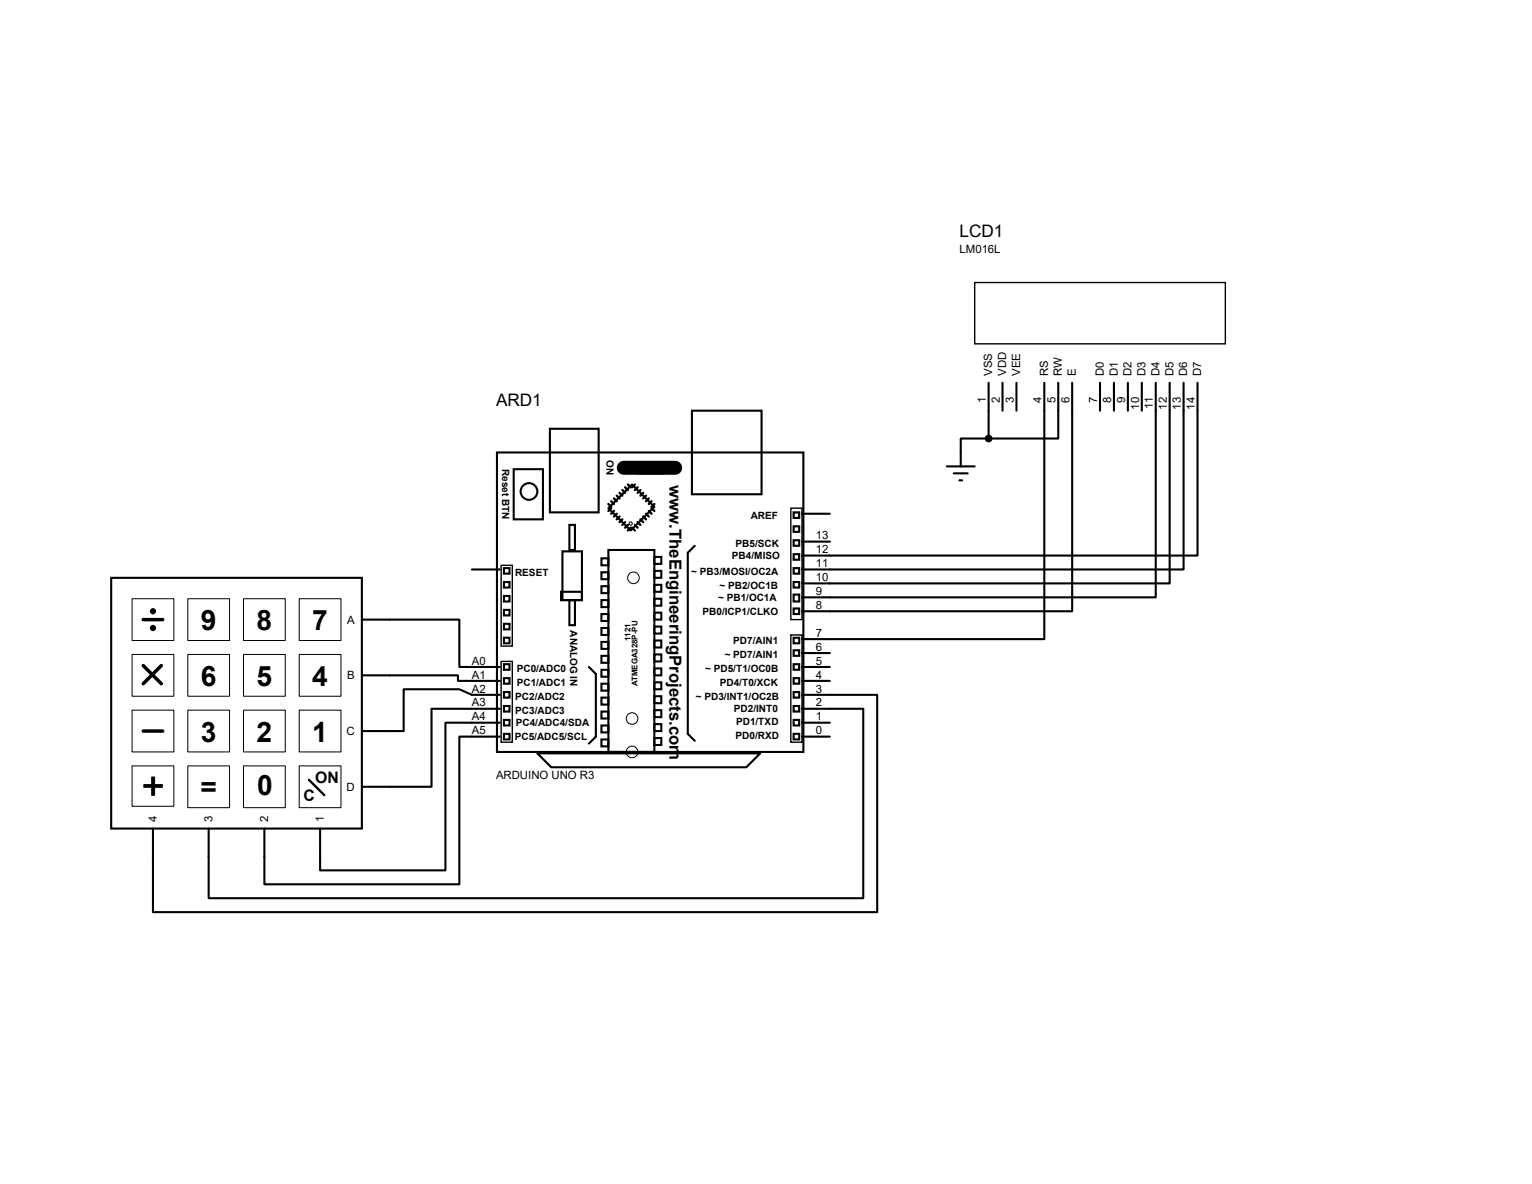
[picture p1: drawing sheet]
<svg xmlns="http://www.w3.org/2000/svg" width="279mm" height="216mm" viewBox="0 0 279 216" stroke-linecap="round" stroke-linejoin="round" font-family="sans-serif">
<g fill="none" stroke="#000" stroke-width=".38">
<path d="M100.3 78.2h8.9v15.2h-8.9zM126.2 74.9h12.7v15.2h-12.7zM180.3 80h-5.1v5M180.3 69.8v10.2M182.8 69.8v5.1M185.4 69.8v5.1M190.5 69.8v46.7h-44.2M193 69.8v10.2h-12.7M195.5 69.8v41.7h-49.2M200.6 69.8v5.1M203.2 69.8v5.1M205.7 69.8v5.1"/>
<path d="M208.2 69.8v5.1M210.8 69.8v39.1h-64.5M213.3 69.8v36.6h-67M215.9 69.8v34h-69.6M218.4 69.8v31.5h-72.1M90.6 82.5h55.9v54.6h-55.9zM93.7 85.6h5.3v9.1h-5.3zM103.8 95.7h1.1v4.6h-1.1zM111 92.7l4.3-4.4 4 4.1-4.3 4.3zM116.3 84.3h4.6v2h-4.6zM126.7 99.5l-1.3 1.3v33l1.3 1.3M144.7 93.4h1.1v1h-1.1z"/>
<path d="M144.7 98.5h1.1v1h-1.1zM144.7 96h1.1v1h-1.1zM146.3 98.8h5M146.3 93.7h5M172.7 85h5.1M173.9 86.3h2.6M175 87.6h.5M20.3 105.4h45.7v45.7h-45.7zM66 113h17.8v8.6h7.3M86.1 103.8h5M91.9 106.1h1v1h-1zM91.9 111.2h1v1h-1z"/>
<path d="M91.9 116.3h1v1h-1zM91.9 113.7h1v1.1h-1zM91.9 108.7h1v1h-1zM91.9 103.6h1v1h-1zM102.3 107.9h3.8v1.5h-3.8zM102.6 100.5h3.5v8.9h-3.5zM103.8 109.4h1.1v4.6h-1.1zM109.7 101.8h1.3v1.3h-1.3zM109.7 104.4h1.3v1.2h-1.3zM109.7 106.9h1.3v1.3h-1.3zM109.7 109.4h1.3v1.3h-1.3zM109.7 112h1.3v1.2h-1.3z"/>
<path d="M109.7 114.5h1.3v1.3h-1.3zM109.7 117.1h1.3v1.2h-1.3zM109.7 119.6h1.3v1.3h-1.3zM111 100.3h8.3v36.8h-8.3zM119.3 101.6h1.3v1.2h-1.3zM119.3 104.1h1.3v1.3h-1.3zM119.3 106.6h1.3v1.3h-1.3zM119.3 109.2h1.3v1.2h-1.3zM119.3 111.7h1.3v1.3h-1.3zM119.3 114.3h1.3v1.2h-1.3zM119.3 116.8h1.3v1.3h-1.3zM119.3 119.3h1.3v1.3h-1.3z"/>
<path d="M144.7 101h1.1v1.1h-1.1zM144.7 103.6h1.1v1h-1.1zM144.7 106.1h1.1v1h-1.1zM144.7 108.4h1.1v1.3h-1.1zM144.7 111h1.1v1h-1.1zM144.7 116.3h1.1v1h-1.1zM144.7 118.6h1.1v1h-1.1zM146.3 119.1h5M66 123.1h17.5v1.1h7.6M91.1 126.7h-5l-2.3-1h-10.2v7.6h-7.6M91.1 129.2h-12.4v14.3h-12.7M91.1 131.8h-9.9v26.9h-22.8v-7.6"/>
<path d="M91.1 134.3h-7.3v26.9h-35.6v-10.1M91.9 121.1h1v1h-1zM91.9 123.7h1v1h-1zM91.9 126.2h1v1h-1zM91.9 128.7h1v1.1h-1zM91.9 131.3h1v1h-1zM91.9 133.8h1v1h-1zM98 137.4h40.6l-2.5 2.5h-35.6zM107.4 121.6l1.3 1.3v11.4l-1.3 1.3M109.7 122.1h1.3v1.3h-1.3zM109.7 124.7h1.3v1.2h-1.3zM109.7 127.2h1.3v1.3h-1.3z"/>
<path d="M109.7 129.8h1.3v1.2h-1.3zM109.7 132.3h1.3v1.3h-1.3zM109.7 134.8h1.3v1.3h-1.3zM119.3 121.9h1.3v1.2h-1.3zM119.3 124.4h1.3v1.3h-1.3zM119.3 127h1.3v1.2h-1.3zM119.3 129.5h1.3v1.3h-1.3zM119.3 132h1.3v1.3h-1.3zM119.3 134.6h1.3v1.2h-1.3zM144.7 121.1h1.1v1h-1.1zM144.7 123.7h1.1v1h-1.1zM144.7 126.2h1.1v1h-1.1z"/>
<path d="M144.7 128.7h1.1v1.1h-1.1zM144.7 131.3h1.1v1h-1.1zM144.7 133.8h1.1v1h-1.1zM146.3 126.7h13.7v39.6h-132.1v-15.2M146.3 129.2h11.1v34.6h-119.3v-12.7M146.3 134.3h5M146.3 131.8h5M146.3 124.2h5M146.3 121.6h5"/>
<circle cx="96.5" cy="89.6" r="1.52"/>
</g>
<path d="M113.7 85.3h9.4" fill="none" stroke="#000" stroke-width="2.5"/>
<g fill="none" stroke="#000" stroke-width=".42">
<path d="M111 91.9l.5 .5M111.5 91.4l.5 .5M111.5 92.7l-.5 .5M112 90.9l.5 .5M112 93.2l-.5 .5M112.5 90.4l.5 .5M112.5 93.7l-.5 .5M113 89.9l.5 .5M113 94.2l-.5 .5M113.5 89.4l.5 .5M113.5 94.7l-.5 .5M114 88.9l.5 .5"/>
<path d="M114 95.2l-.5 .5M114.5 88.3l.5 .6M114.5 95.7l-.5 .5M115 96.2l-.5 .5M115.3 96.2l.5 .5M115.8 95.7l.5 .5M115.8 88.3l-.5 .6M116.3 95.2l.5 .5M116.3 88.9l-.5 .5M116.8 94.7l.5 .5M116.8 89.4l-.5 .5M117.3 94.2l.5 .5"/>
<path d="M117.3 89.9l-.5 .5M117.8 93.7l.5 .5M117.8 90.4l-.5 .5M118.3 93.2l.5 .5M118.3 90.9l-.5 .5M118.8 92.7l.5 .5M118.8 91.4l-.5 .5M119.3 91.9l-.5 .5M56.3 142.2l2.8 2.8"/>
</g>
<g fill="none" stroke="#000" stroke-width=".18">
<path d="M24.1 109.2h7.6v7.6h-7.6zM24.1 119.3h7.6v7.7h-7.6zM34.2 109.2h7.7v7.6h-7.7zM34.2 119.3h7.7v7.7h-7.7zM44.4 109.2h7.6v7.6h-7.6zM44.4 119.3h7.6v7.7h-7.6zM54.6 109.2h7.6v7.6h-7.6zM54.6 119.3h7.6v7.7h-7.6zM24.1 129.5h7.6v7.6h-7.6zM24.1 139.7h7.6v7.3h-7.6zM34.2 129.5h7.7v7.6h-7.7zM34.2 139.7h7.7v7.6h-7.7z"/>
<path d="M44.4 129.5h7.6v7.6h-7.6zM44.4 139.7h7.6v7.6h-7.6zM54.6 129.5h7.6v7.6h-7.6zM54.6 139.7h7.6v7.6h-7.6z"/>
<circle cx="115" cy="95.5" r=".3"/>
<circle cx="115.5" cy="105.4" r="1.06"/>
<circle cx="115.3" cy="131" r="1.06"/>
<circle cx="115.3" cy="137.1" r="1.06"/>
</g>
<path d="M177.8 51.5h45.7v11.2h-45.7zM144.2 92.7h2.1v20.3h-2.1zM91.4 103.1h2v14.7h-2zM144.2 115.8h2.1v19.5h-2.1zM91.4 120.6h2v14.7h-2z" fill="none" stroke="#000" stroke-width=".25"/>
<g fill="none" stroke="#000" stroke-width=".64">
<path d="M26.1 113h3.6M26.1 133.3h3.6M26.1 121.4l3.3 3.3M29.4 121.4l-3.3 3.3"/>
<circle cx="27.9" cy="111.5" r=".25"/>
<circle cx="27.9" cy="114.5" r=".25"/>
</g>
<circle cx="180.3" cy="80" r=".51" fill="#000" stroke="#000" stroke-width=".38"/>
<text font-size="7.3" x="25.8" y="146">+</text>
<g font-size="5.1">
<text x="36.6" y="114.9">9</text>
<text x="46.8" y="114.9">8</text>
<text x="56.9" y="114.9">7</text>
<text x="36.6" y="125.1">6</text>
<text x="46.8" y="125.1">5</text>
<text x="56.9" y="125.1">4</text>
<text x="36.6" y="135.3">3</text>
<text x="46.8" y="135.3">2</text>
<text x="56.9" y="135.3">1</text>
<text x="36.6" y="145.4">=</text>
<text x="46.9" y="144.9">0</text>
</g>
<g font-size="3.1">
<text x="175" y="43.3">LCD1</text>
<text x="90.5" y="74">ARD1</text>
</g>
<text font-size="3" x="122.1" y="88.3" transform="rotate(90 122.1 88.3)">www.TheEngineeringProjects.com</text>
<g font-size="2.9">
<text x="57.5" y="142.7">ON</text>
<text x="55.3" y="146">C</text>
</g>
<g font-size="2.1">
<text x="175" y="46.1">LM016L</text>
<text x="181" y="68.5" transform="rotate(-90 181 68.5)">VSS</text>
<text x="183.5" y="68.5" transform="rotate(-90 183.5 68.5)">VDD</text>
<text x="186.1" y="68.5" transform="rotate(-90 186.1 68.5)">VEE</text>
<text x="191.1" y="68.5" transform="rotate(-90 191.1 68.5)">RS</text>
<text x="193.7" y="68.5" transform="rotate(-90 193.7 68.5)">RW</text>
<text x="196.2" y="68.5" transform="rotate(-90 196.2 68.5)">E</text>
<text x="201.3" y="68.5" transform="rotate(-90 201.3 68.5)">D0</text>
<text x="203.8" y="68.5" transform="rotate(-90 203.8 68.5)">D1</text>
<text x="206.4" y="68.5" transform="rotate(-90 206.4 68.5)">D2</text>
<text x="208.9" y="68.5" transform="rotate(-90 208.9 68.5)">D3</text>
<text x="211.5" y="68.5" transform="rotate(-90 211.5 68.5)">D4</text>
<text x="214" y="68.5" transform="rotate(-90 214 68.5)">D5</text>
<text x="216.5" y="68.5" transform="rotate(-90 216.5 68.5)">D6</text>
<text x="219.1" y="68.5" transform="rotate(-90 219.1 68.5)">D7</text>
<text x="179.8" y="73.5" transform="rotate(-90 179.8 73.5)">1</text>
<text x="182.3" y="73.5" transform="rotate(-90 182.3 73.5)">2</text>
<text x="184.9" y="73.5" transform="rotate(-90 184.9 73.5)">3</text>
<text x="190" y="73.5" transform="rotate(-90 190 73.5)">4</text>
<text x="192.5" y="73.5" transform="rotate(-90 192.5 73.5)">5</text>
<text x="195" y="73.5" transform="rotate(-90 195 73.5)">6</text>
<text x="200.1" y="73.5" transform="rotate(-90 200.1 73.5)">7</text>
<text x="202.7" y="73.5" transform="rotate(-90 202.7 73.5)">8</text>
<text x="205.2" y="73.5" transform="rotate(-90 205.2 73.5)">9</text>
<text x="207.7" y="74.7" transform="rotate(-90 207.7 74.7)">10</text>
<text x="210.3" y="74.5" transform="rotate(-90 210.3 74.5)">11</text>
<text x="212.8" y="74.7" transform="rotate(-90 212.8 74.7)">12</text>
<text x="215.4" y="74.7" transform="rotate(-90 215.4 74.7)">13</text>
<text x="217.9" y="74.7" transform="rotate(-90 217.9 74.7)">14</text>
<text x="148.8" y="100.9">12</text>
<text x="148.8" y="98.3">13</text>
<text x="148.8" y="106">10</text>
<text x="148.8" y="103.4">11</text>
<text x="63.3" y="113.7">A</text>
<text x="148.8" y="111">8</text>
<text x="148.8" y="108.5">9</text>
<text x="148.8" y="118.7">6</text>
<text x="148.8" y="116.1">7</text>
<text x="63.3" y="123.9">B</text>
<text x="86.1" y="123.7">A1</text>
<text x="86.1" y="121.2">A0</text>
<text x="148.8" y="123.7">4</text>
<text x="148.8" y="121.2">5</text>
<text x="86.1" y="131.4">A4</text>
<text x="86.1" y="128.8">A3</text>
<text x="86.1" y="126.3">A2</text>
<text x="148.8" y="131.4">1</text>
<text x="148.8" y="128.8">2</text>
<text x="148.8" y="126.3">3</text>
<text x="63.2" y="134">C</text>
<text x="86.1" y="133.9">A5</text>
<text x="148.8" y="133.9">0</text>
<text x="90.5" y="142">ARDUINO UNO R3</text>
<text x="28.6" y="149.8" transform="rotate(-90 28.6 149.8)">4</text>
<text x="38.7" y="149.8" transform="rotate(-90 38.7 149.8)">3</text>
<text x="48.9" y="149.8" transform="rotate(-90 48.9 149.8)">2</text>
<text x="59.1" y="149.8" transform="rotate(-90 59.1 149.8)">1</text>
<text x="63.2" y="144.2">D</text>
</g>
<g font-size="1.8">
<text x="110.6" y="83.9" transform="rotate(90 110.6 83.9)">ON</text>
<text x="91.6" y="85.5" transform="rotate(90 91.6 85.5)">Reset BTN</text>
<text x="136.9" y="94.6">AREF</text>
<text x="133.5" y="102">PB4/MISO</text>
<text x="134.2" y="99.7">PB5/SCK</text>
<text x="93.9" y="105">RESET</text>
<text x="126.1" y="104.8">~ PB3/MOSI/OC2A</text>
<text x="131.2" y="107.3">~ PB2/OC1B</text>
<text x="128.1" y="112.1">PB0/ICP1/CLKO</text>
<text x="131" y="109.6">~ PB1/OC1A</text>
<text x="104" y="114.9" transform="rotate(90 104 114.9)">ANALOG IN</text>
<text x="133.7" y="117.5">PD7/AIN1</text>
<text x="94.2" y="125.1">PC1/ADC1</text>
<text x="94.2" y="122.6">PC0/ADC0</text>
<text x="128.6" y="122.6">~ PD5/T1/OC0B</text>
<text x="131.3" y="125.1">PD4/T0/XCK</text>
<text x="132.2" y="120">~ PD7/AIN1</text>
<text x="94" y="130.2">PC3/ADC3</text>
<text x="94" y="127.6">PC2/ADC2</text>
<text x="126.9" y="127.6">~ PD3/INT1/OC2B</text>
<text x="133.9" y="129.9">PD2/INT0</text>
<text x="93.9" y="135">PC5/ADC5/SCL</text>
<text x="94.1" y="132.5">PC4/ADC4/SDA</text>
<text x="134.2" y="134.7">PD0/RXD</text>
<text x="134.2" y="132.2">PD1/TXD</text>
</g>
<g font-size="1.4">
<text x="115" y="116.8" transform="rotate(-90 115 116.8)">1121</text>
<text x="116.3" y="125.1" transform="rotate(-90 116.3 125.1)">ATMEGA328P-PU</text>
</g>
</svg>
